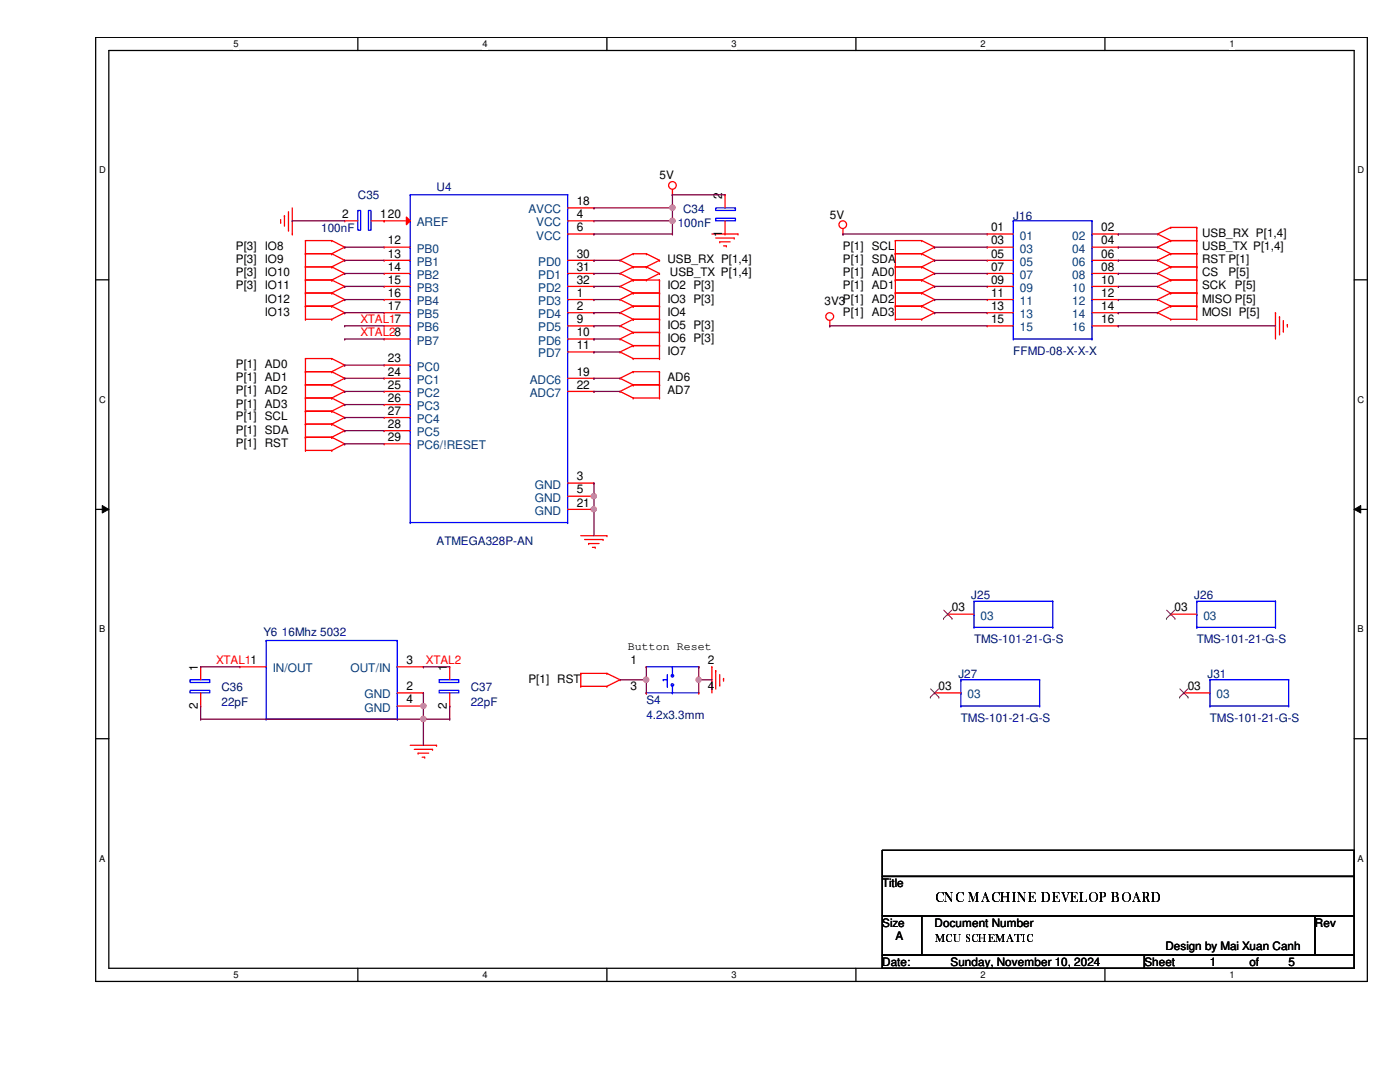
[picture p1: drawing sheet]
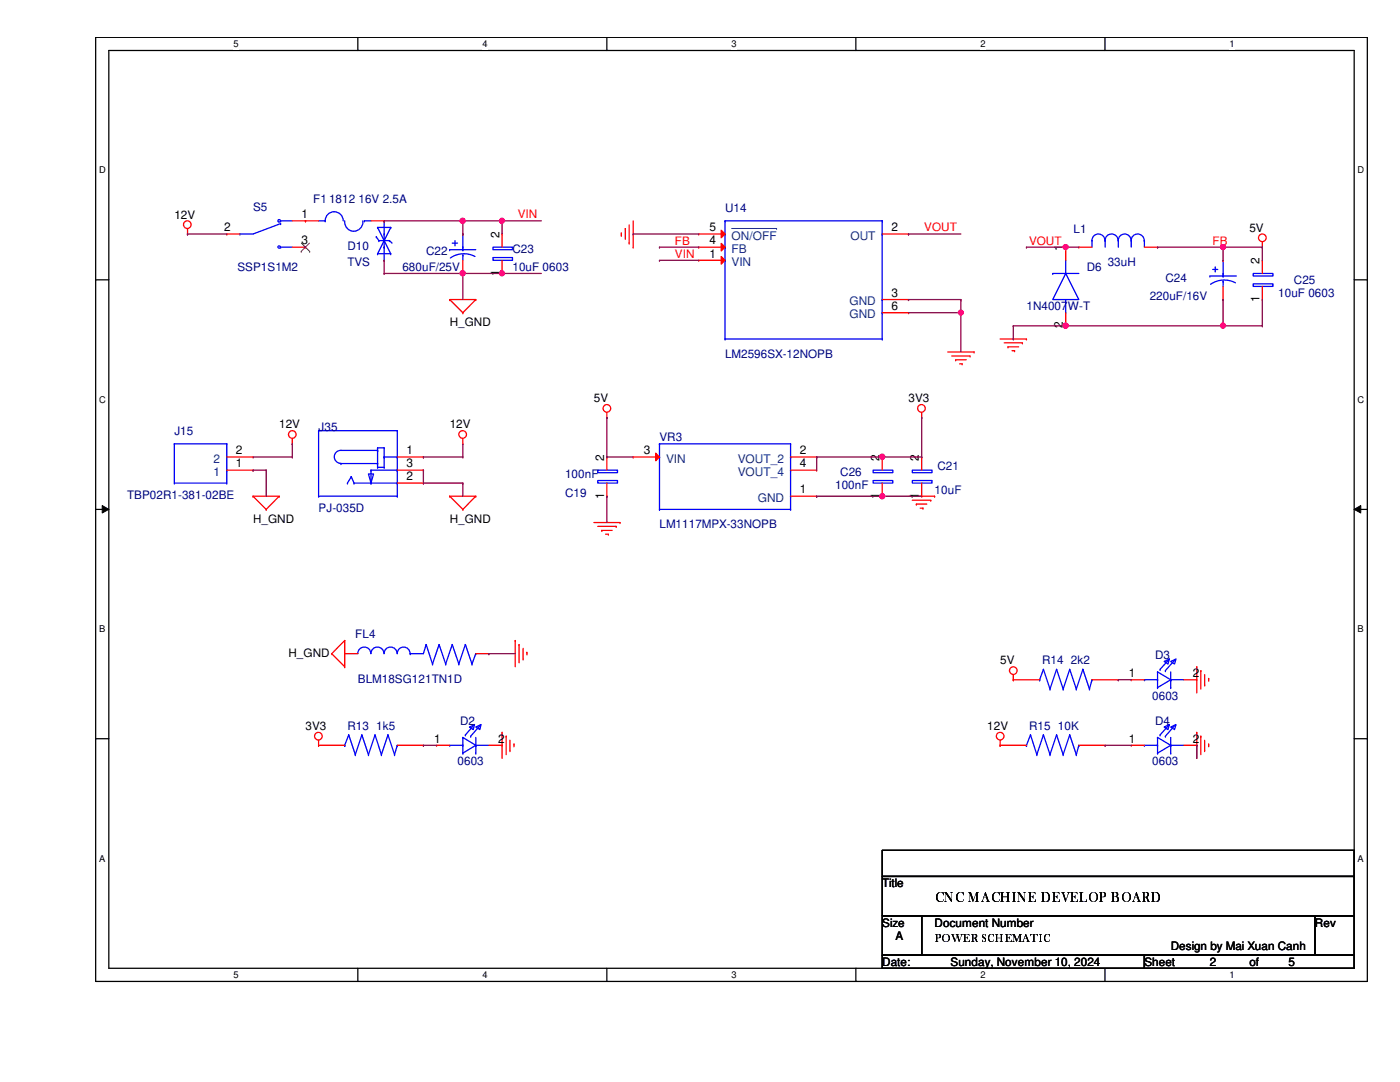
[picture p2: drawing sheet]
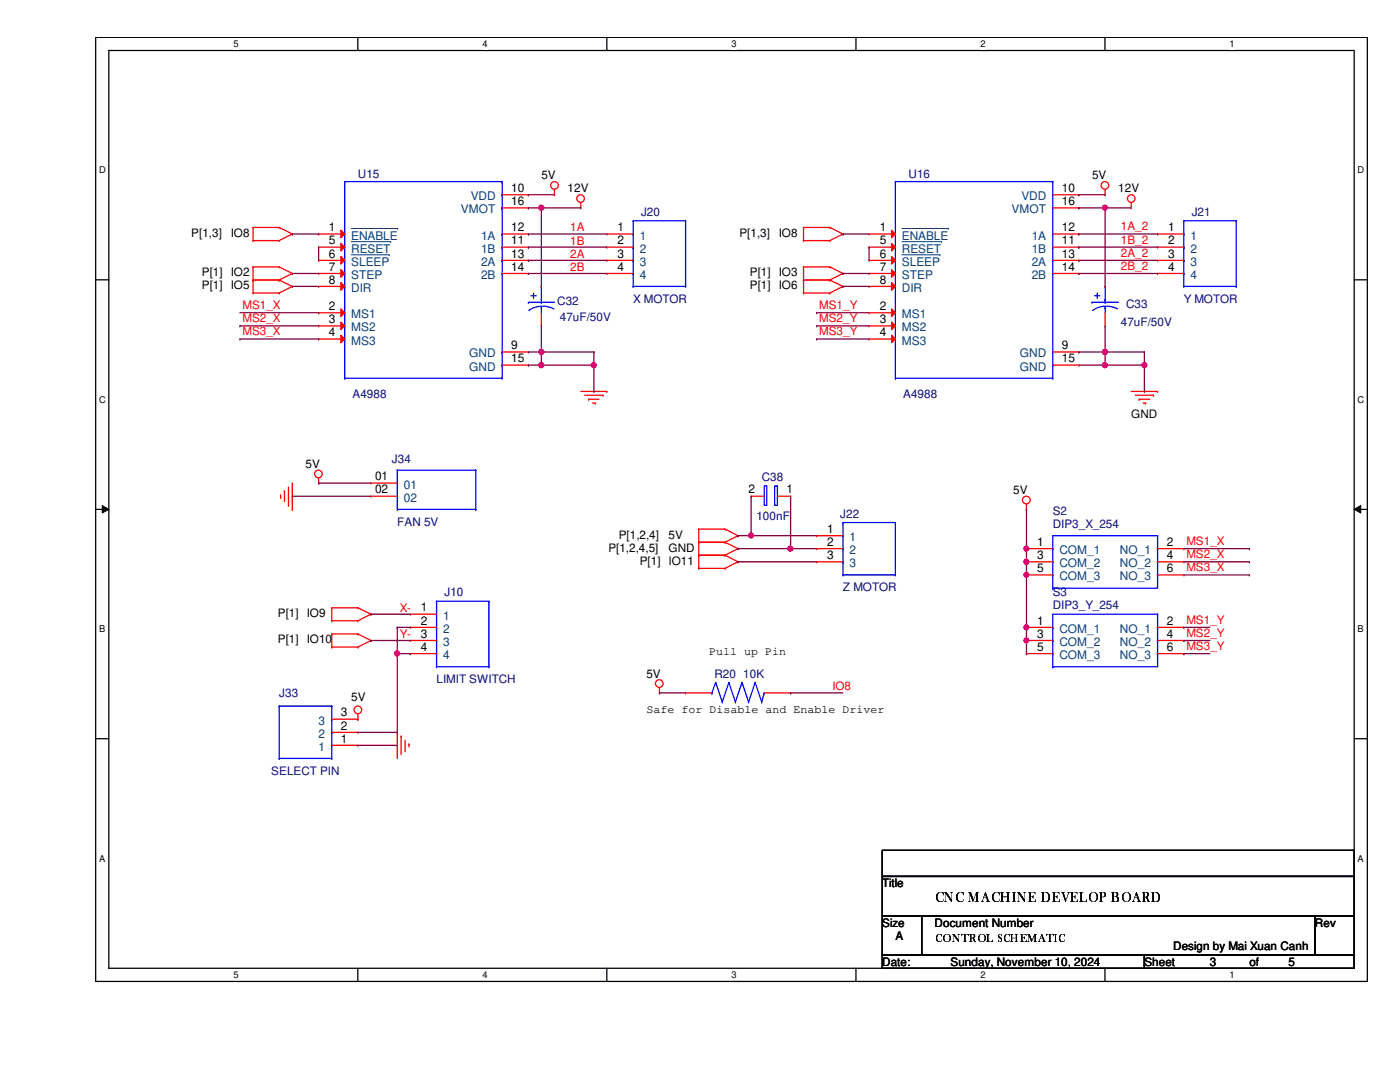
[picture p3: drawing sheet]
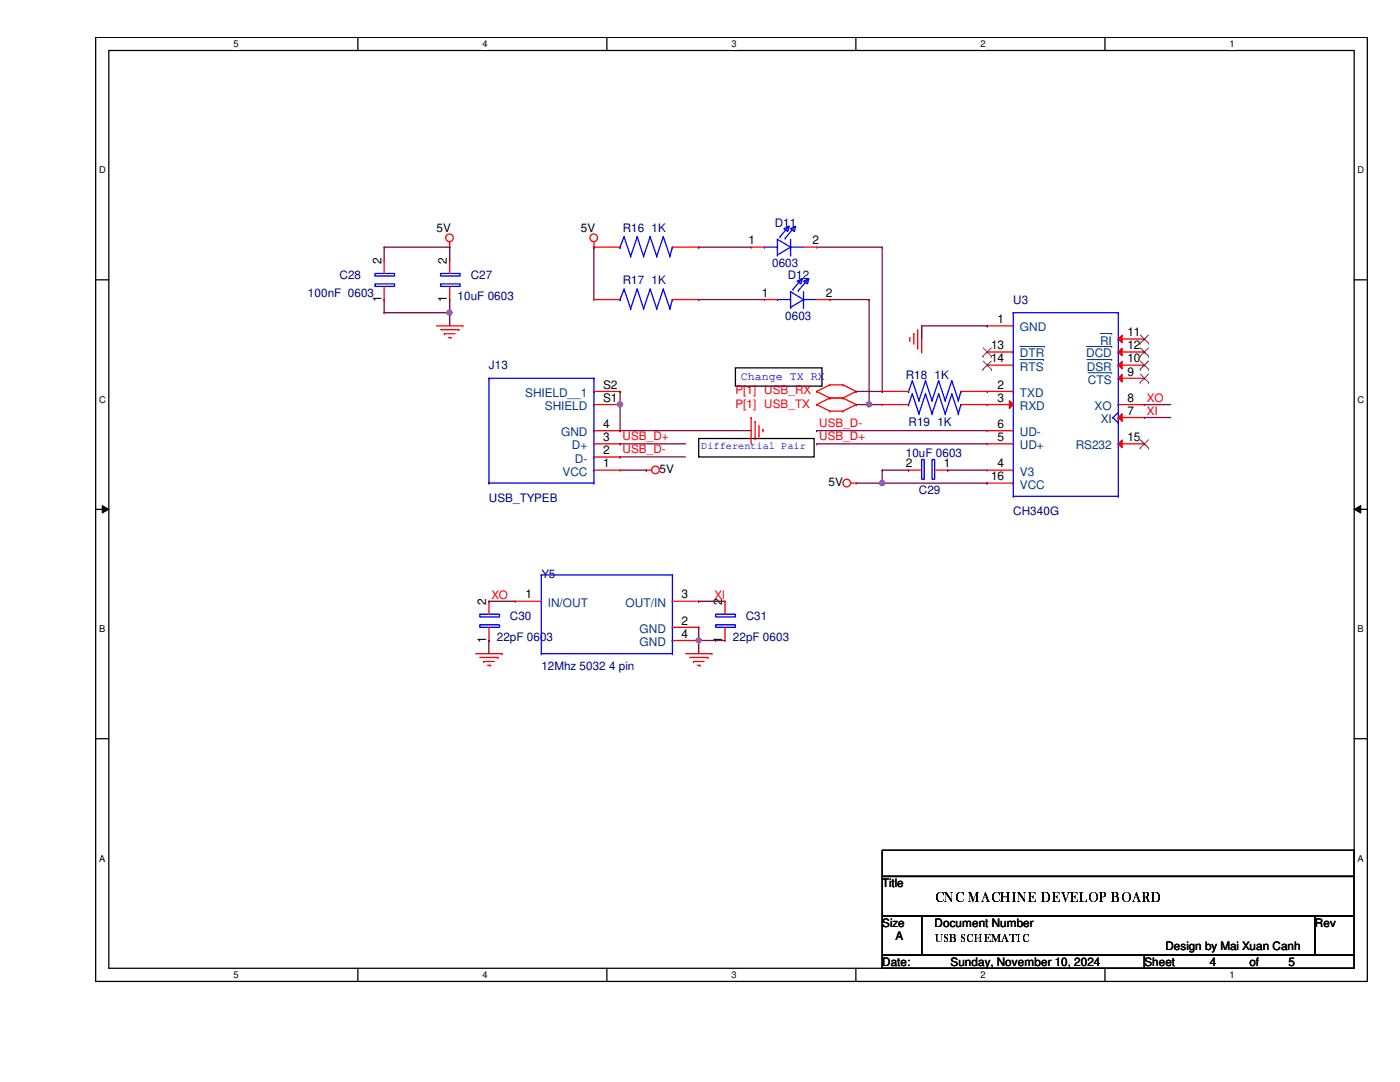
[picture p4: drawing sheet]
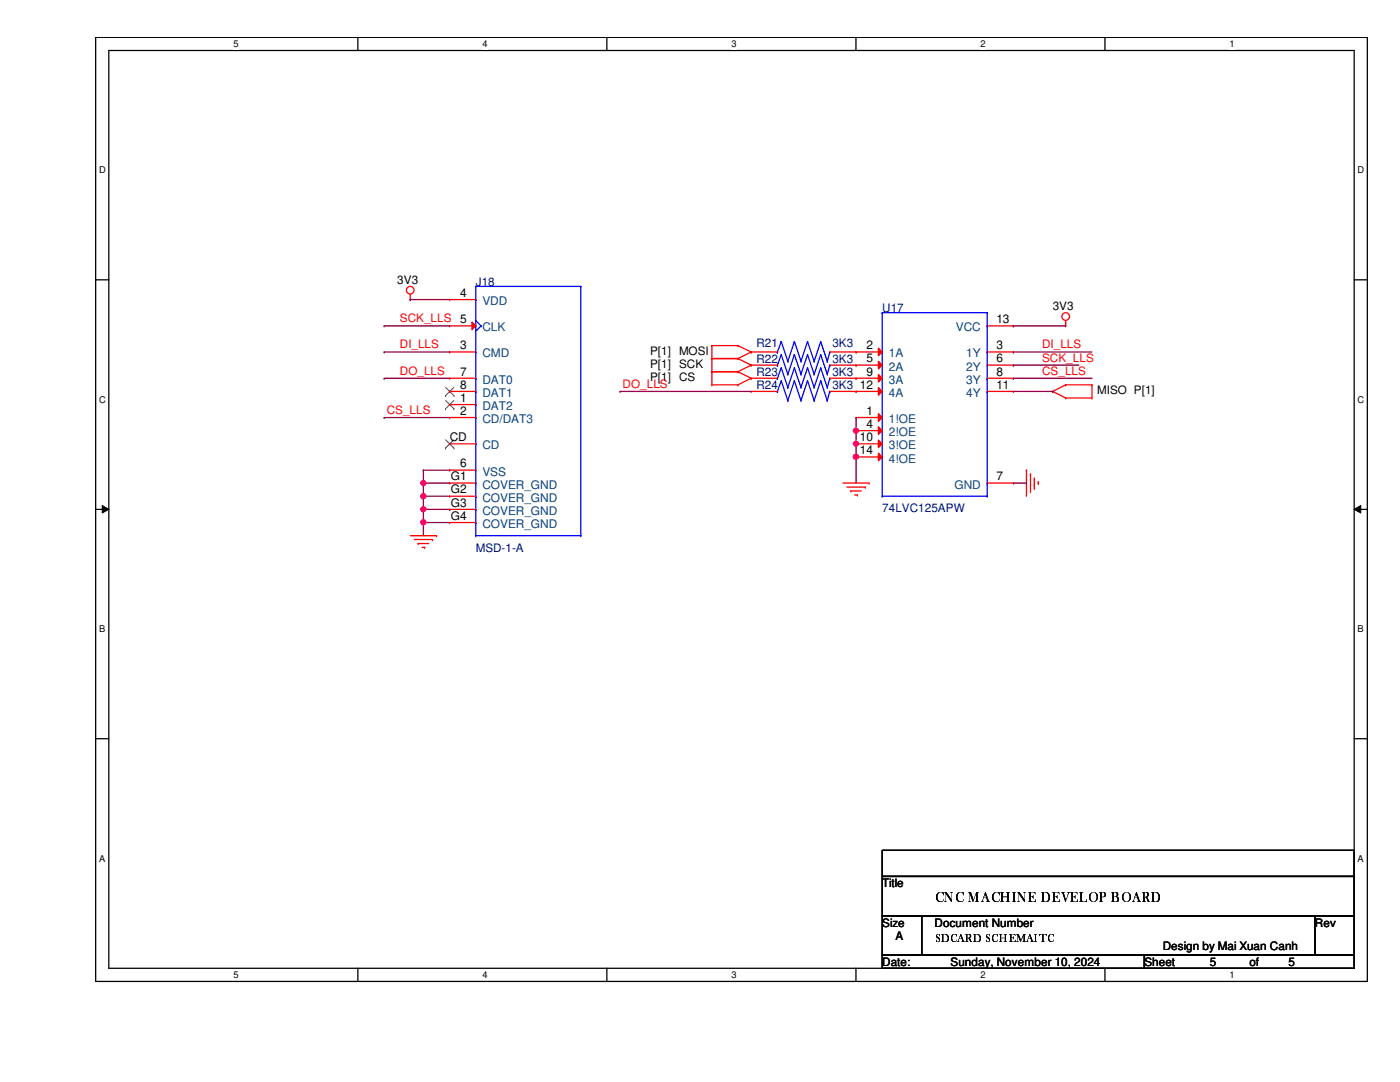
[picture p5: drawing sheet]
# OrCAD Capture schematic CNCMACHINE.DSN

## Sheets
1 SDCARD: size A; title: CNC MACHINE DEVELOP BOARD; rev: Design by Mai Xuan Canh; note: SDCARD SCHEMAITC
2 USB: size A; note: USB SCHEMATIC
3 CONTROL: size A; note: CONTROL SCHEMATIC
4 POWER: size A; note: POWER SCHEMATIC
5 MAIN: size A; note: MCU SCHEMATIC

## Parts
sheet CONTROL
C32  47uF/50V  [CAPPRD500W50D630H1120]
C33  47uF/50V  [CAPPRD500W50D630H1120]
C38  100nF  [WCAP-CSGP_0603_W]
J10  LIMIT SWITCH  [CUI_TBP02R1-381-04BE]
J20  X MOTOR  [CUI_TBP02R1-381-04BE]
J21  Y MOTOR  [CUI_TBP02R1-381-04BE]
J22  Z MOTOR  [CUI_TBP02R1-381-03BE]
J33  SELECT PIN  [TE_5-146281-3]
J34  FAN 5V  [SAMTEC_ESQ-102-48-L-S]
R20  10K  [RESC1508X55N]
S2  DIP3_X_254  [A6S3104H]
S3  DIP3_Y_254  [A6S3104H]
U15  A4988  [DRV8825]
U16  A4988  [DRV8825]
sheet MAIN
C34  100nF  [WCAP-CSGP_0603_W]
C35  100nF  [WCAP-CSGP_0603_W]
C36  22pF  [WCAP-CSGP_0603_W]
C37  22pF  [WCAP-CSGP_0603_W]
J16  FFMD-08-X-X-X  [SAMTEC_IDMD-08-X-X]
J25  TMS-101-21-G-S  [SAMTEC_TMS-101-21-G-S]
J26  TMS-101-21-G-S  [SAMTEC_TMS-101-21-G-S]
J27  TMS-101-21-G-S  [SAMTEC_TMS-101-21-G-S]
J31  TMS-101-21-G-S  [SAMTEC_TMS-101-21-G-S]
S4  4.2x3.3mm  [SW_SKRPACE010]
U4  ATMEGA328P-AN  [QFP80P900X900X120-32N]
Y6  16Mhz 5032  [XTAL_ECS-2712-10-30B-RWY-TR]
sheet POWER
C19  100nF  [WCAP-CSGP_0603_W]
C21  10uF  [WCAP-CSGP_0603_W]
C22  680uF/25V  [CAPPRD500W50D630H1120]
C23  10uF 0603  [WCAP-CSGP_0603_W]
C24  220uF/16V  [CAPPRD500W50D630H1120]
C25  10uF 0603  [WCAP-CSGP_0603_W]
C26  100nF  [WCAP-CSGP_0603_W]
D2  0603  [LED_KP-1608SURCK]
D3  0603  [LED_KP-1608SURCK]
D4  0603  [LED_KP-1608SURCK]
D6  1N4007W-T  [SODFL3818X130N]
D10  TVS  [SMB_NOPOL]
F1  1812 16V 2.5A  [FUSER_MF-MSMF200]
FL4  BLM18SG121TN1D  [BEADC1608X65N]
J15  TBP02R1-381-02BE  [CUI_TBP02R1-381-02BE]
J35  PJ-035D  [CUI_PJ-035D]
L1  33uH  [IND_CDRH127LDNP-470MC_SUM]
R13  1k5  [RESC1508X55N]
R14  2k2  [RESC1508X55N]
R15  10K  [RESC1508X55N]
S5  SSP1S1M2  [SW_500SSP1S1M2REA]
U14  LM2596SX-12NOPB  [VREG_LM2596SX-12NOPB]
VR3  LM1117MPX-33NOPB  [VREG_LM1117MPX-33NOPB]
sheet SDCARD
J18  MSD-1-A  [CUI_MSD-1-A]
R21  3K3  [RESC1508X55N]
R22  3K3  [RESC1508X55N]
R23  3K3  [RESC1508X55N]
R24  3K3  [RESC1508X55N]
U17  74LVC125APW  [IC_74LVC125APW]
sheet USB
C27  10uF 0603  [WCAP-CSGP_0603_W]
C28  100nF  0603  [WCAP-CSGP_0603_W]
C29  10uF 0603  [WCAP-CSGP_0603_W]
C30  22pF 0603  [WCAP-CSGP_0603_W]
C31  22pF 0603  [WCAP-CSGP_0603_W]
D11  0603  [LED_KP-1608SURCK]
D12  0603  [LED_KP-1608SURCK]
J13  USB_TYPEB  [SAMTEC_USBR-B-S-S-O-TH]
R16  1K  [RESC1508X55N]
R17  1K  [RESC1508X55N]
R18  1K  [RESC1508X55N]
R19  1K  [RESC1508X55N]
U3  CH340G  [SOIC127P600X180-16N]
Y5  12Mhz 5032 4 pin  [XTAL_ECS-2712-10-30B-RWY-TR]

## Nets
3V3: C21.2 C22.N C23.1 C26.2 D10.C(2) F1.1 FL4.1 J15.1 J16.15 J18.4(VDD) J35.2 J35.3 R13.2 S5.1(NC) U17.13(VCC) VR3.2(VOUT) VR3.4(VOUT)
5V: C19.2 C24.P C25.2 C27.2 C28.2 C29.2 C34.2 C38.2 J13.1(VCC) J16.01 J22.1 J33.3 J34.01 L1.1 R14.2 R16.2 R17.2 R20.2 S2.1(COM) S2.3(COM_2) S2.5(COM_3) S3.1(COM) S3.3(COM_2) S3.5(COM_3) U3.16(VCC) U4.4(VCC) U4.6(VCC) U4.18(AVCC) U14.4(FB) U15.10(VDD) U16.10(VDD) VR3.3(VIN)
12V: C32.P C33.P J15.2 J35.1 R15.2 S5.2(COM) U15.16(VMOT) U16.16(VMOT)
GND: C19.1 C21.1 C24.N C25.1 C26.1 C27.1 C28.1 C30.1 C31.1 C32.N C33.N C34.1 C35.1 C35.2 C36.2 C37.2 C38.1 D2.2(C) D3.2(C) D4.2(C) D6.2(A) FL4.2 J13.4(GND) J13.S1(SHIELD) J13.S2(SHIELD__1) J16.16 J18.6(VSS) J18.G1(COVER_GND) J18.G2(COVER_GND) J18.G3(COVER_GND) J18.G4(COVER_GND) J22.2 J33.1 J34.02 S4.2 S4.4 U3.1(GND) U4.3(GND) U4.5(GND) U4.20(AREF) U4.21(GND) U14.3(GND) U14.5(~{ON/OFF}) U14.6(GND) U15.9(GND) U15.15(GND) U16.9(GND) U16.15(GND) U17.1(1!OE) U17.4(2!OE) U17.7(GND) U17.10(3!OE) U17.14(4!OE) VR3.1(GND) Y5.2(GND) Y5.4(GND) Y6.2(GND) Y6.4(GND)
VIN: C22.P C23.2 D10.A(1) F1.2 U14.1(VIN)
1A: J20.1 U15.12(1A)
1A_2: J21.1 U16.12(1A)
1B: J20.2 U15.11(1B)
1B_2: J21.2 U16.11(1B)
2A: J20.3 U15.13(2A)
2A_2: J21.3 U16.13(2A)
2B: J20.4 U15.14(2B)
2B_2: J21.4 U16.14(2B)
AD0: J16.07 U4.23(PC0)
AD1: J16.09 U4.24(PC1)
AD2: J16.11 U4.25(PC2)
AD3: J16.13 U4.26(PC3)
AD6: U4.19(ADC6)
AD7: U4.22(ADC7)
CS: J16.08
CS (page SDCARD): R23.2
CS_LLS: J18.2(CD/DAT3) U17.8(3Y)
DI_LLS: J18.3(CMD) U17.3(1Y)
DO_LLS: J18.7(DAT0) R24.2
IO2: U4.32(PD2) U15.7(STEP)
IO3: U4.1(PD3) U16.7(STEP)
IO4: U4.2(PD4)
IO5: U4.9(PD5) U15.8(DIR)
IO6: U4.10(PD6) U16.8(DIR)
IO7: U4.11(PD7)
IO8: R20.1 U4.12(PB0) U15.1(~{ENABLE}) U16.1(~{ENABLE})
IO9: J10.1 U4.13(PB1)
IO10: J10.3 U4.14(PB2)
IO11: J22.3 U4.15(PB3)
IO12: U4.16(PB4)
IO13: U4.17(PB5)
MISO: J16.12 U17.11(4Y)
MOSI: J16.14
MOSI (page SDCARD): R21.2
MS1_X: S2.2(NO_1) U15.2(MS1)
MS1_Y: S3.2(NO_1) U16.2(MS1)
MS2_X: S2.4(NO_2) U15.3(MS2)
MS2_Y: S3.4(NO_2) U16.3(MS2)
MS3_X: S2.6(NO_3) U15.4(MS3)
MS3_Y: S3.6(NO_3) U16.4(MS3)
RST: J16.06 S4.1 S4.3 U4.29(PC6/!RESET)
SCK: J16.10
SCK (page SDCARD): R22.2
SCK_LLS: J18.5(CLK) U17.6(2Y)
SCL: J16.03 U4.27(PC4)
SDA: J16.05 U4.28(PC5)
USB_D+: J13.3(D+) U3.5(UD+)
USB_D-: J13.2(D-) U3.6(UD-)
USB_RX: D11.2(C) J16.02 R18.2 U4.30(PD0)
USB_TX: D12.2(C) J16.04 R19.2 U4.31(PD1)
VOUT: D6.1(K) L1.2 U14.2(OUT)
XI: C31.2 U3.7(XI) Y5.3(OUT/IN)
XO: C30.2 U3.8(XO) Y5.1(IN/OUT)
XTAL1: C36.1 U4.7(PB6) Y6.1(IN/OUT)
XTAL2: C37.1 U4.8(PB7) Y6.3(OUT/IN)
N01297: D2.1(A) R13.1
N01299: D3.1(A) R14.1
N01301: D4.1(A) R15.1
N01995: U15.5(~{RESET}) U15.6(~{SLEEP})
N01997: U16.5(~{RESET}) U16.6(~{SLEEP})
N01999: J10.2 J10.4 J33.2
N02470: C29.1 U3.4(V3)
N02472: D11.1(A) R16.1
N02474: D12.1(A) R17.1
N02576: R18.1 U3.2(TXD)
N02577: R19.1 U3.3(RXD)
N02887: R23.1 U17.9(3A)
N02888: R24.1 U17.12(4A)
N02890: R21.1 U17.2(1A)
N02896: R22.1 U17.5(2A)

Not connected (* = marked no-connect by the designer): J18 1(DAT2)* 8(DAT1)* CD*; J25 03*; J26 03*; J27 03*; J31 03*; S5 3(NO)*; U3 9(~{CTS})* 10(~{DSR})* 11(~{RI})* 12(~{DCD})* 13(~{DTR})* 14(~{RTS})* 15(RS232)*

## Notes on the sheets
sheet 2
- Change TX RX
- Differential Pair
sheet 3
- Pull up Pin
- Safe for Disable and Enable Driver
sheet 5
- Button Reset
